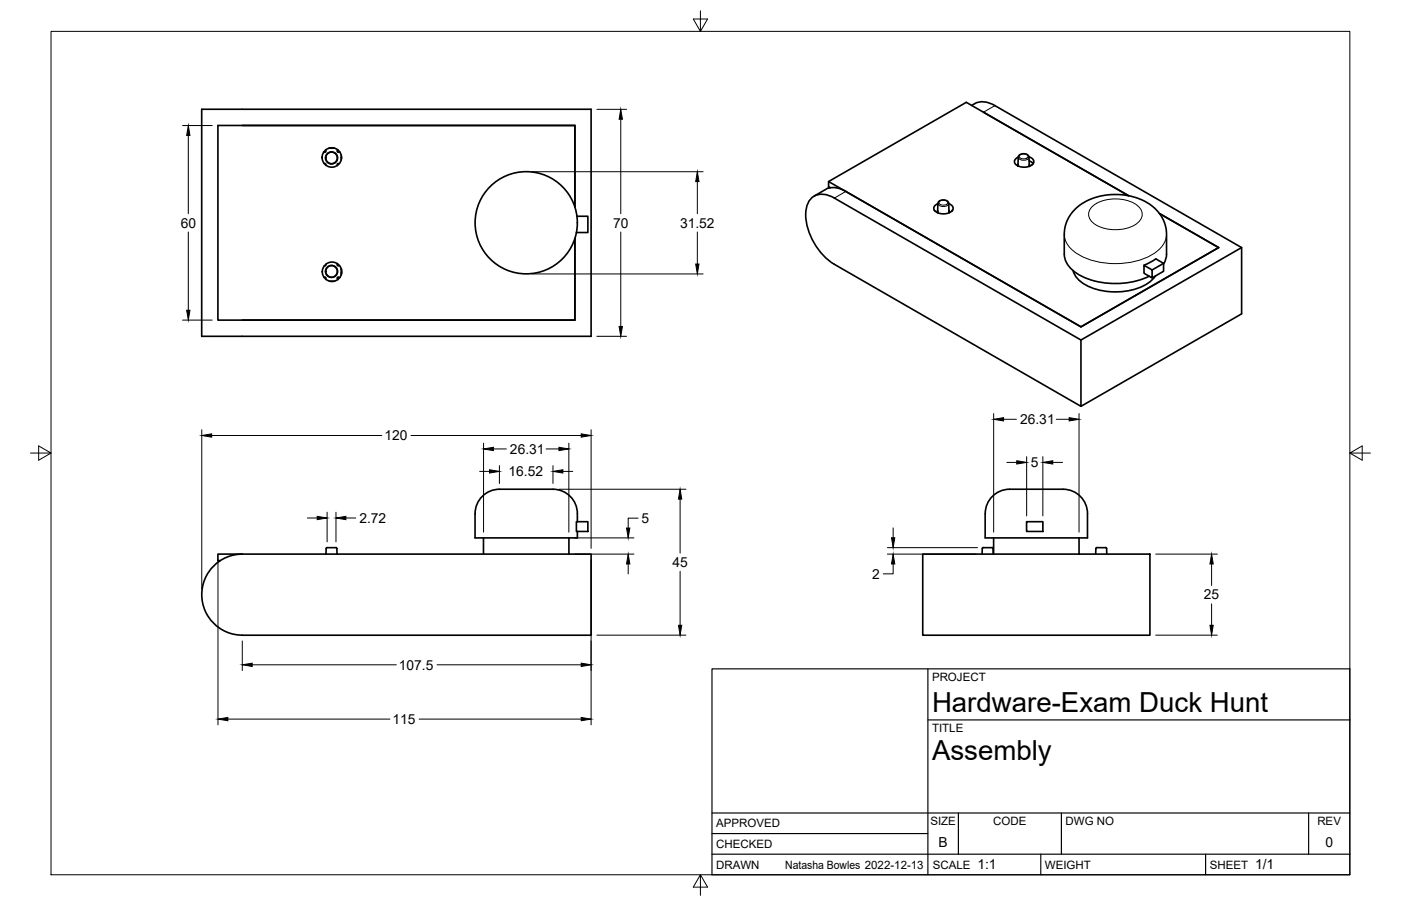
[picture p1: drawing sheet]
<svg xmlns="http://www.w3.org/2000/svg" width="432mm" height="279mm" viewBox="0 0 432 279" stroke-linecap="round" stroke-linejoin="round" font-family="sans-serif">
<!-- layer: Visible -->
<g fill="none" stroke="#000" stroke-width=".51">
<path d="M62.2 33.7h120v70h-120zM74.7 38.7h102.5v25.2v-25.2h-110v60h110v-25.2v25.2h-102.5M299.5 32.5a6 6 0 0 1 7.2 .1l76 43.7v20.5l-49.5 28.5M99.9 50.4l.4 .1 .1 .4M100.3 46.3l.1 .5-.6 .1M101.4 45.7h1.7M102.2 45.6l-.6 .1M102.2 45.6v.1M102.7 45.6v.1M104.1 46.2a.39 .39 0 0 0-.1 .7 .39 .39 0 0 0 .6-.1M104.5 50.5h-.5v.5M105.2 48.6v.1"/>
<path d="M105.2 47.9v1.4M255.4 56l42.4-24.4 50.1 28.8M255.6 57.8l-4.7 2.7M255.7 57.8l-.3 .2M255.9 57.9l-.5-.3v-1.6l77.8 44.8 42.4-24.5-18.2-10.5 18.2 10.5-42.4 24.5-72.5-41.8a6.9 6.9 0 0 0-5.3-1M313.7 51.2l.2-3 .8-.7 1.1-.1 .8 .3 .5 .5 .1 3.1M313.8 50.7l-.1 .5v-.2M317.1 48.3a1.51 1.51 0 0 1 1.5 1.6 1.51 1.51 0 0 1-1.5 1.5 3.7 3.7 0 0 1-4.4-1.3 1.47 1.47 0 0 1 1.1-1.6M317.2 49.6l1.1 .6M317.2 50.7l.1 .6M317.3 51v.2M318.4 50.5l-.3 .3"/>
<path d="M177.8 66.7h3.4v5h-3.5M257.2 61.1l76 43.8v20.4l-76-43.8M257.2 61.1a5.4 5.4 0 0 0-7.7 .6 11.6 11.6 0 0 0 .2 10.8 19.3 19.3 0 0 0 7.5 9M288 64.9l.1 .2M289 65.6l.2-3.2 .6-.6 .8-.1 1.2 .2 .6 .6 .1 3.1M289 65.2l-.1 .2M289 64.9v.7M292.4 62.8a1.42 1.42 0 0 1 1.4 1.3 1.42 1.42 0 0 1-1.2 1.5 3.7 3.7 0 0 1-4.8-1.2 1.55 1.55 0 0 1 1.3-1.6M292.5 64.9v.8M292.5 65.2l.1 .2M293.3 65.1h.1M293.6 64.8l-.3 .3"/>
<path d="M382.7 76.3l-49.5 28.6M99.9 85.5l.5 .1v.5M100.4 81.5l-.1 .4-.3 .1M101.5 86.7h1.6M104 81.3v.6l.6-.1M104.7 85.7a.39 .39 0 0 0-.7-.2 .39 .39 0 0 0 .1 .7M105.2 84.4h.1M105.2 83.1v.1M105.2 82.9v1.9M105.3 83.9l-.1 .1M330.7 83.5a8.7 8.7 0 0 0 6.1 5.4 19.7 19.7 0 0 0 18-2.3l1.3-1.5M352.6 81.8l3.6-2 2.4 1.4-3.5 2-2.5-1.4v2.5l2.5 1.4v-2.5"/>
<path d="M358.6 81.2v2.5l-3.5 2M358.6 81.4l.9-2.5v-6.9l-.3-2.5-1.2-2.7-2.2-2.7-2.7-1.9-2.9-1.2-4.6-1-4.3 .1-3.9 .9-3.5 1.5-2.8 2.3-1.7 2.2-1.1 2.7-.3 2.1v6.6a8.2 8.2 0 0 0 5.5 6.8 25.1 25.1 0 0 0 20.7 0M146.4 158.4v7.5h31.5v-2M146.4 158.4a8 8 0 0 1 9.4-7.5h12.8a8 8 0 0 1 9.3 7.5M177.9 158.4v2.5M303.6 158.4v7.5h31.6v-7.5M327.7 150.9h-14.7a8 8 0 0 0-9.3 7.5M327.7 150.9a7.5 7.5 0 0 1 7.5 7.5M65.8 174.5a12.5 12.5 0 0 1 8.9-3.6h107.5v25h-107.5a12.5 12.5 0 0 1-11.6-7.7 12.5 12.5 0 0 1 2.7-13.7zM74.7 170.9h-7.5v2h.7M100.5 169.2v1.7M100.8 168.9h2.7l.3 .3"/>
<path d="M100.8 168.9l-.3 .3M103.8 169.2l.1 1.7M149 165.9v5M175.3 165.9v5M177.7 160.9h3.5v3h-3.5zM284.4 170.9h70v25h-70zM302.7 169.2v1.7M302.7 169.2l.3-.3h2.8l.3 .3M306.1 169.2v1.7M306.2 165.9v5M316.4 160.9h5v3h-5zM332.6 165.9v5"/>
<path d="M337.8 169.2l-.1 1.7M340.8 168.9h-2.7l-.3 .3M340.8 168.9l.3 .3M341.1 169.2v1.7"/>
<circle cx="102.2" cy="48.7" r="1.79"/>
<circle cx="102.2" cy="48.7" r="1.85"/>
<circle cx="102.3" cy="48.6" r="3"/>
<circle cx="162.2" cy="68.7" r="15.8"/>
<circle cx="102.2" cy="83.7" r="1.79"/>
<circle cx="102.2" cy="83.7" r="1.85"/>
<circle cx="102.3" cy="83.8" r="3"/>
</g>
<!-- layer: Visible Narrow -->
<path d="M306.6 32.6l-3.5 2M260.7 59l-3.5 2.1M313.8 48.4a1.9 1.9 0 0 0 3.4 0M314.2 47.9a1.7 1.7 0 0 1 2.7 .3 1.59 1.59 0 0 1-2.8 0zM289.1 62.7a1.9 1.9 0 0 0 3.3 0M289.5 62.2a1.7 1.7 0 0 1 2.6 .3 1.59 1.59 0 0 1-2.7 0zM293.3 65.1h.1M328 72.2a8.2 8.2 0 0 0 5.2 6.8 24.7 24.7 0 0 0 22.3-.7 7.7 7.7 0 0 0 4-6.1M336.4 64a11.7 11.7 0 0 1 14.8 0 3.4 3.4 0 0 1-1.6 5.5 12.6 12.6 0 0 1-12.5-.6 3.2 3.2 0 0 1-.7-4.9z" fill="none" stroke="#000" stroke-width=".31"/>
<!-- layer: Border -->
<path d="M15.7 9.7h400.3v260.1h-400.3zM215.9 3.3v6.4l-2.2-3.8h4.4l-2.2 3.8M9.4 139.7h6.3l-3.8-2.2v4.4l3.8-2.2M416 139.7l3.8 2.2v-4.4l-3.8 2.2h6.4M215.9 269.8l2.2 3.8h-4.4l2.2-3.8v6.3" fill="none" stroke="#000" stroke-width=".31"/>
<!-- layer: Titleblock -->
<path d="M219.4 206.3h196.6v63.5h-196.6zM286 206.3v63.5M286 222h130M219.4 257.1h66.6M219.4 250.7h196.6M295.4 250.7v12.7M327.1 250.7v12.7M403.3 250.7v12.7M219.4 263.4h196.6M320.8 263.4v6.4M371.6 263.4v6.4" fill="none" stroke="#000" stroke-width=".36"/>
<!-- layer: FD_Dimensions -->
<g fill="none" stroke="#000" stroke-width=".31">
<path d="M56.3 38.7h9.1M184 33.7h9.1M191.3 36.8v29.1M58 41.8v24.1M164 53h52.7M214.9 56v9.9M58 71.5v24.2M191.3 71.5v29.2M214.9 71.5v9.9M56.3 98.7h9.1M164 84.5h52.7M184 103.7h9.1"/>
<path d="M62.2 132.5v49.1M65.2 134.3h52.5M126.7 134.3h52.4M149 136.7v27.4M152.1 138.5h3.9M168.3 138.5h4M175.3 136.7v27.4M182.2 132.5v36.6M306.3 127.5v36.6M309.3 129.3h4M325.6 129.3h3.9M332.6 127.5v36.6"/>
<path d="M94.7 159.7h3.1M100.8 158v9.1M103.5 158v9.1M106.6 159.7h3M147.8 145.4h3.1M153.9 143.6v5.5M170.4 143.6v5.5M172.2 150.9h39.2M173.5 145.4h3M196.7 159.8h-3.1v3M209.6 153.9v16.7M310.3 142.6h3.1"/>
<path d="M316.4 140.8v18.3M321.4 140.8v18.3M324.5 142.6h3M67.2 172.7v50.8M177.1 170.9h18.3M177.1 165.9h18.3M182.2 172.7v50.8M193.6 173.9v3.1M209.6 176.2v16.6M273.5 170.9h27.4M273.5 168.9h27.8M275.3 173.9v3.1h-3.1"/>
<path d="M275.3 162.8v3M356.2 170.9h19M373.4 173.9v6.7M74.7 197.7v9.1M184 195.9h27.4M356.2 195.9h19M373.4 186.2v6.6M77.7 205h44.5M134.7 205h44.4M70.2 221.8h50M129.2 221.8h49.9"/>
</g>
<g fill="#000" stroke="#000" stroke-width=".31">
<path d="M191.3 33.7l.5 3.1h-1zM58 38.7l.5 3.1h-1zM214.9 53l.5 3h-1zM57.5 95.7h1l-.5 3zM214.4 81.4h1l-.5 3.1zM190.8 100.7h1l-.5 3zM62.2 134.3l3-.5v1zM149 138.5l3.1-.6v1.1zM172.3 137.9l3 .6-3 .5zM179.1 133.8l3.1 .5-3.1 .5zM306.3 129.3l3-.5v1zM329.5 128.8l3.1 .5-3.1 .5z"/>
<path d="M97.8 159.2l3 .5-3 .6zM103.5 159.7l3.1-.5v1.1zM150.9 144.9l3 .5-3 .5zM170.4 145.4l3.1-.5v1zM209.6 150.9l.5 3h-1zM313.4 142.1l3 .5-3 .5zM321.4 142.6l3.1-.5v1zM193.6 170.9l.5 3h-1zM193.1 162.8h1l-.5 3.1zM274.8 165.8h1l-.5 3.1zM275.3 170.9l.5 3h-1zM373.4 170.9l.5 3h-1z"/>
<path d="M209.1 192.8h1l-.5 3.1zM372.9 192.8h1l-.5 3.1zM74.7 205l3-.5v1zM179.1 204.5l3.1 .5-3.1 .5zM67.2 221.8l3-.5v1zM179.1 221.3l3.1 .5-3.1 .5z"/>
</g>
<g font-size="8.5">
<text x="287.3" y="219.5">Hardware-Exam Duck Hunt</text>
<text x="287.3" y="234.5">Assembly</text>
</g>
<g font-size="4.3">
<text x="55.7" y="70.2">60</text>
<text x="189" y="70.2">70</text>
<text x="209.6" y="70.2">31.52</text>
<text x="314.4" y="130.8">26.31</text>
<text x="118.5" y="135.8">120</text>
<text x="157.2" y="140">26.31</text>
<text x="156.7" y="146.9">16.52</text>
<text x="317.7" y="144.1">5</text>
<text x="110.8" y="161.3">2.72</text>
<text x="197.8" y="161.3">5</text>
<text x="207.3" y="174.9">45</text>
<text x="268.8" y="178.5">2</text>
<text x="371.1" y="184.9">25</text>
<text x="123" y="206.5">107.5</text>
<text x="121" y="223.3">115</text>
<text x="289.3" y="261.2">B</text>
<text x="408.5" y="261.2">0</text>
<text x="301.2" y="268.1">1:1</text>
<text x="386.8" y="268.1">1/1</text>
</g>
<g font-size="3.5">
<text x="287.3" y="210.1">PROJECT</text>
<text x="287.3" y="225.8">TITLE</text>
<text x="220.7" y="255.2">APPROVED</text>
<text x="286.7" y="254.5">SIZE</text>
<text x="306.1" y="254.5">CODE</text>
<text x="328.4" y="254.5">DWG NO</text>
<text x="406" y="254.5">REV</text>
<text x="220.7" y="261.5">CHECKED</text>
<text x="220.7" y="267.9">DRAWN</text>
<text x="242" y="267.9">Natasha Bowles 2022-12-13</text>
<text x="287.5" y="267.9">SCALE</text>
<text x="322.1" y="267.9">WEIGHT</text>
<text x="372.9" y="267.9">SHEET</text>
</g>
</svg>
